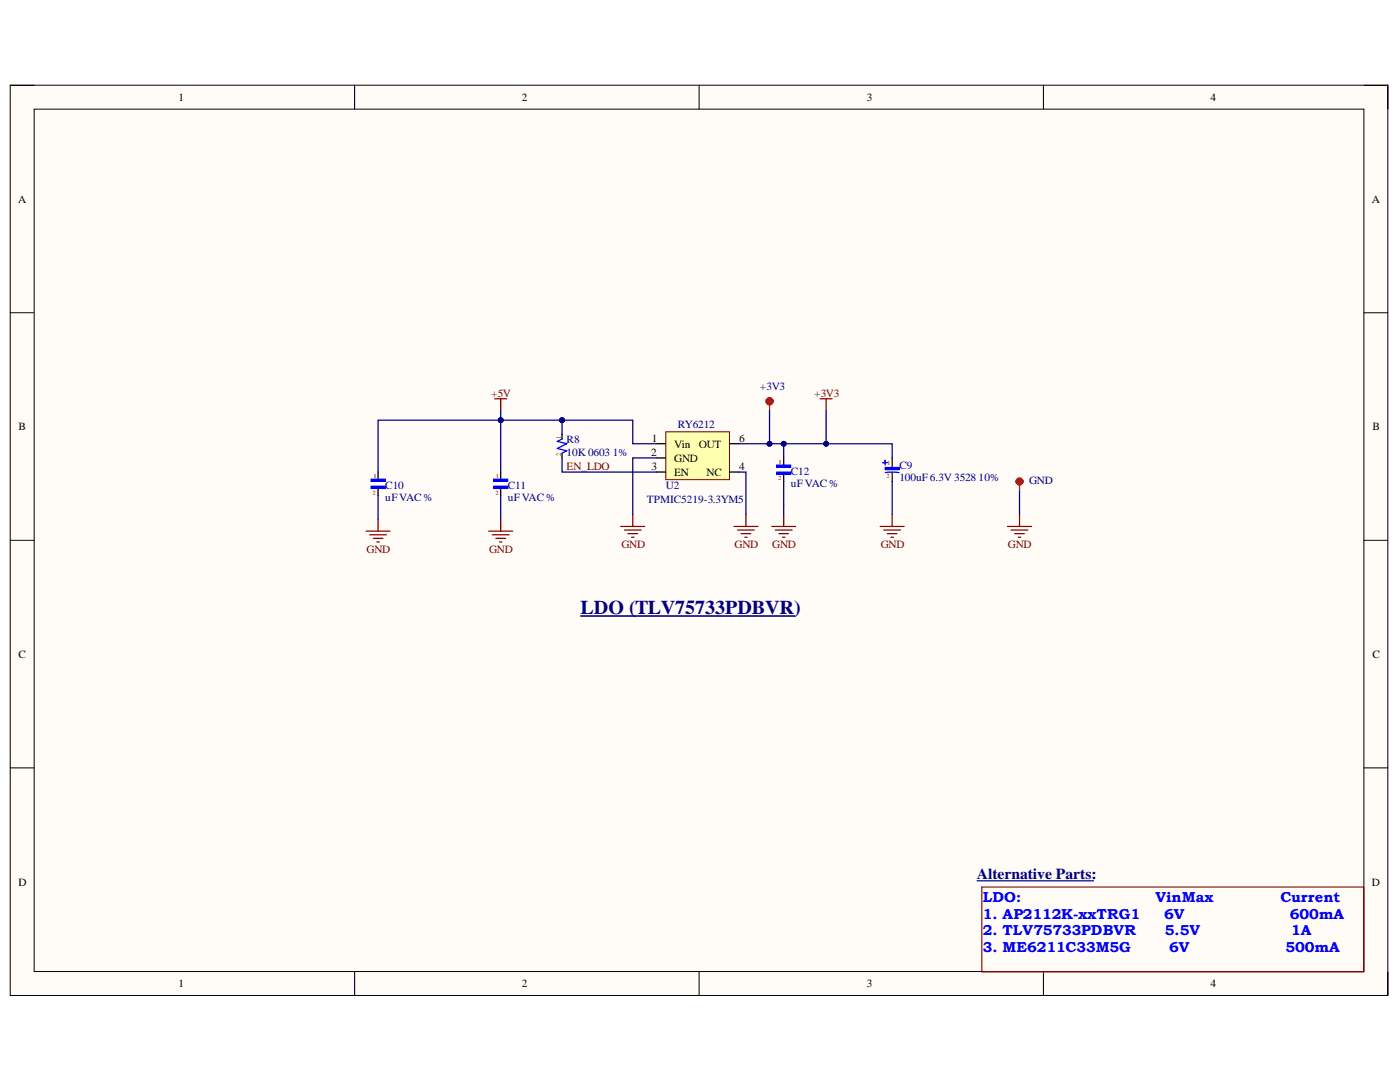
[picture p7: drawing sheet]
<svg xmlns="http://www.w3.org/2000/svg" width="279mm" height="216mm" viewBox="0 0 279 216" stroke-linecap="round" stroke-linejoin="round" font-family="sans-serif">
<path d="M2 17h275v181.6h-275z" fill-rule="evenodd" fill="#fffcf8"/>
<path d="M2 17h275v181.6h-275z" fill="none" stroke="#000" stroke-width=".2"/>
<path d="M6.8 21.8h265.4v172.1h-265.4z" fill-rule="evenodd" fill="#fffcf8"/>
<g fill="none" stroke="#000" stroke-width=".2">
<path d="M2 17h4.8M70.8 17v4.8M139.5 17v4.8M208.2 17v4.8M272.2 17h4.8v4.8M6.8 21.8h265.4v172.1h-265.4zM2 62.4h4.8M272.2 62.4h4.8M2 107.8h4.8M272.2 107.8h4.8M2 153.2h4.8M272.2 153.2h4.8"/>
<path d="M70.8 193.9v4.7M139.5 193.9v4.7M208.2 193.9v4.7M277 193.9v4.7"/>
</g>
<path d="M98.7 79.6h2.4M99.9 79.6v2.4" fill="none" stroke="#800000" stroke-width=".25"/>
<path d="M132.9 86.2h12.7v9.5h-12.7z" fill-rule="evenodd" fill="#ffffb0"/>
<path d="M132.9 86.2h12.7v9.5h-12.7z" fill="none" stroke="#800000" stroke-width=".2"/>
<path d="M99.9 94.2v1.4M99.9 97.5v1.4M131 88.5h1.9M131 91.4h1.9M131 94.2h1.9M145.6 88.5h1.9M145.6 94.2h1.9" fill="none" stroke="#000" stroke-width=".25"/>
<path d="M98.5 95.6h2.8v.5h-2.8z" fill-rule="evenodd" fill="#00f"/>
<path d="M98.5 95.6h2.8v.5h-2.8z" fill="none" stroke="#00f" stroke-width=".2"/>
<path d="M98.5 97h2.8v.5h-2.8z" fill-rule="evenodd" fill="#00f"/>
<path d="M98.5 97h2.8v.5h-2.8z" fill="none" stroke="#00f" stroke-width=".2"/>
<path d="M156.4 91.4v1.4M156.4 94.7v1.4" fill="none" stroke="#000" stroke-width=".25"/>
<path d="M155 92.8h2.8v.5h-2.8z" fill-rule="evenodd" fill="#00f"/>
<path d="M155 92.8h2.8v.5h-2.8z" fill="none" stroke="#00f" stroke-width=".2"/>
<path d="M155 94.2h2.8v.5h-2.8z" fill-rule="evenodd" fill="#00f"/>
<path d="M155 94.2h2.8v.5h-2.8z" fill="none" stroke="#00f" stroke-width=".2"/>
<g fill="none" stroke="#800000" stroke-width=".25">
<path d="M163.7 79.6h2.4M164.9 79.6v2.4M97.5 106h4.8M98.3 106.7h3.3M99 107.4h1.9M99.7 108.1h.5M99.9 103.6v2.4M123.9 105h4.8M124.6 105.8h3.4M125.3 106.5h1.9M126 107.2h.5M126.3 102.7v2.3"/>
<path d="M146.5 105h4.8M147.2 105.8h3.3M147.9 106.5h1.9M148.6 107.2h.5M148.9 102.7v2.3M154 105h4.8M154.7 105.8h3.4M155.4 106.5h2M156.2 107.2h.4M156.4 102.7v2.3M201.1 105h4.8M201.8 105.8h3.3"/>
<path d="M202.5 106.5h1.9M203.2 107.2h.5M203.5 102.7v2.3"/>
</g>
<path d="M75.5 94.2v1.4M75.5 97.5v1.4M112.2 86.7v.9M112.2 90.4v1" fill="none" stroke="#000" stroke-width=".25"/>
<path d="M112.2 87.6l-1 .5 1.9 .4-1.9 1 1.9 .5-.9 .4" fill="none" stroke="#00f" stroke-width=".25"/>
<path d="M153.6 80.1v1.9M203.5 96.1v1.9" fill="none" stroke="#f00" stroke-width=".25"/>
<g fill="none" stroke="#f00" stroke-width=".67">
<circle cx="153.6" cy="80.1" r=".47"/>
<circle cx="203.5" cy="96.1" r=".47"/>
</g>
<path d="M74 95.6h2.9v.5h-2.9z" fill-rule="evenodd" fill="#00f"/>
<path d="M74 95.6h2.9v.5h-2.9z" fill="none" stroke="#00f" stroke-width=".2"/>
<path d="M74 97h2.9v.5h-2.9z" fill-rule="evenodd" fill="#00f"/>
<path d="M74 97h2.9v.5h-2.9z" fill="none" stroke="#00f" stroke-width=".2"/>
<path d="M73.1 106h4.7M73.8 106.7h3.3M74.5 107.4h1.9M75.2 108.1h.5M75.5 103.6v2.4M175.7 105h4.7M176.4 105.8h3.3M177.1 106.5h1.9M177.8 107.2h.5M178.1 102.7v2.3" fill="none" stroke="#800000" stroke-width=".25"/>
<path d="M115.9 122.9h42.7" fill="none" stroke="#000080" stroke-width=".33"/>
<path d="M99.9 82v1.8M99.9 98.9v4.7M131 91.4h-4.7v11.3M147.5 94.2h1.4v8.5M156.4 96.1v4.7" fill="none" stroke="#000080" stroke-width=".25"/>
<circle cx="99.9" cy="83.8" r=".48" fill="#000080"/>
<circle cx="99.9" cy="83.8" r=".48" fill="none" stroke="#000080" stroke-width=".2"/>
<path d="M112.2 83.8v2.9" fill="none" stroke="#000080" stroke-width=".25"/>
<circle cx="112.2" cy="83.8" r=".48" fill="#000080"/>
<circle cx="112.2" cy="83.8" r=".48" fill="none" stroke="#000080" stroke-width=".2"/>
<path d="M112.2 91.4v2.8h18.8M112.2 83.8h-12.3v10.4" fill="none" stroke="#000080" stroke-width=".25"/>
<circle cx="99.9" cy="83.8" r=".48" fill="#000080"/>
<circle cx="99.9" cy="83.8" r=".48" fill="none" stroke="#000080" stroke-width=".2"/>
<circle cx="112.2" cy="83.8" r=".48" fill="#000080"/>
<circle cx="112.2" cy="83.8" r=".48" fill="none" stroke="#000080" stroke-width=".2"/>
<path d="M112.2 83.8h14.1v4.7h4.7" fill="none" stroke="#000080" stroke-width=".25"/>
<circle cx="112.2" cy="83.8" r=".48" fill="#000080"/>
<circle cx="112.2" cy="83.8" r=".48" fill="none" stroke="#000080" stroke-width=".2"/>
<path d="M156.4 88.5v2.9" fill="none" stroke="#000080" stroke-width=".25"/>
<circle cx="156.4" cy="88.5" r=".48" fill="#000080"/>
<circle cx="156.4" cy="88.5" r=".48" fill="none" stroke="#000080" stroke-width=".2"/>
<path d="M153.6 82v6.5M203.5 98v4.7M156.4 100.8v1.9" fill="none" stroke="#000080" stroke-width=".25"/>
<circle cx="153.6" cy="88.5" r=".48" fill="#000080"/>
<circle cx="153.6" cy="88.5" r=".48" fill="none" stroke="#000080" stroke-width=".2"/>
<path d="M99.9 83.8h-24.4v10.4" fill="none" stroke="#000080" stroke-width=".25"/>
<circle cx="99.9" cy="83.8" r=".48" fill="#000080"/>
<circle cx="99.9" cy="83.8" r=".48" fill="none" stroke="#000080" stroke-width=".2"/>
<path d="M75.5 98.9v4.7M164.9 88.5h13.2v2.9M178.1 96.1v6.6" fill="none" stroke="#000080" stroke-width=".25"/>
<circle cx="164.9" cy="88.5" r=".48" fill="#000080"/>
<circle cx="164.9" cy="88.5" r=".48" fill="none" stroke="#000080" stroke-width=".2"/>
<path d="M164.9 82v6.5h-17.4" fill="none" stroke="#000080" stroke-width=".25"/>
<circle cx="153.6" cy="88.5" r=".48" fill="#000080"/>
<circle cx="153.6" cy="88.5" r=".48" fill="none" stroke="#000080" stroke-width=".2"/>
<circle cx="156.4" cy="88.5" r=".48" fill="#000080"/>
<circle cx="156.4" cy="88.5" r=".48" fill="none" stroke="#000080" stroke-width=".2"/>
<circle cx="164.9" cy="88.5" r=".48" fill="#000080"/>
<circle cx="164.9" cy="88.5" r=".48" fill="none" stroke="#000080" stroke-width=".2"/>
<path d="M176.2 92.3h.9M176.6 91.8v1" fill="none" stroke="#00f" stroke-width=".25"/>
<path d="M178.1 91.4v1.9M178.1 94.2v1.9" fill="none" stroke="#000" stroke-width=".25"/>
<path d="M176.6 93.3h2.9v.4h-2.9z" fill-rule="evenodd" fill="#00f"/>
<path d="M176.6 93.3h2.9v.4h-2.9z" fill="none" stroke="#00f" stroke-width=".2"/>
<path d="M176.7 94.3h2.7" fill="none" stroke="#00f" stroke-width=".25"/>
<path d="M195.9 177h76.3v16.9h-76.3z" fill="none" stroke="#85200c" stroke-width=".25"/>
<path d="M195 175.8h23.2" fill="none" stroke="#000080" stroke-width=".25"/>
<text font-size="3.9" fill="#000080" x="115.9" y="122.5">LDO (TLV75733PDBVR)</text>
<text font-size="3" fill="#000080" x="195" y="175.5">Alternative Parts:</text>
<g font-size="2.9" fill="#00f">
<text x="196.2" y="179.9">LDO:</text>
<text x="230.6" y="179.9">VinMax</text>
<text x="255.5" y="179.9">Current</text>
<text x="196.2" y="183.3">1. AP2112K-xxTRG1</text>
<text x="232.3" y="183.3">6V</text>
<text x="257.4" y="183.3">600mA</text>
<text x="196.2" y="186.6">2. TLV75733PDBVR</text>
<text x="196.2" y="190">3. ME6211C33M5G</text>
<text x="232.5" y="186.6">5.5V</text>
<text x="233.4" y="190">6V</text>
<text x="256.6" y="190">500mA</text>
<text x="257.7" y="186.6">1A</text>
</g>
<g font-size="2.2">
<text x="35.6" y="20.1">1</text>
<text x="104.1" y="20.1">2</text>
<text x="173" y="20.1">3</text>
<text x="241.6" y="20.1">4</text>
<text x="3.6" y="40.4">A</text>
<text x="273.8" y="40.4">A</text>
<text x="3.7" y="85.8">B</text>
<text x="130.1" y="88.1">1</text>
<text x="134.6" y="89.3">Vin</text>
<text x="139.5" y="89.3">OUT</text>
<text x="147.5" y="88.1">6</text>
<text x="273.9" y="85.8">B</text>
<text x="129.9" y="90.9">2</text>
<text x="130" y="93.8">3</text>
<text x="134.6" y="92.1">GND</text>
<text x="134.6" y="95">EN</text>
<text x="141" y="95">NC</text>
<text x="147.5" y="93.8">4</text>
<text x="3.7" y="131.3">C</text>
<text x="273.9" y="131.3">C</text>
<text x="3.7" y="176.7">D</text>
<text x="273.8" y="176.7">D</text>
<text x="35.6" y="197">1</text>
<text x="104.1" y="197">2</text>
<text x="173" y="197">3</text>
<text x="241.6" y="197">4</text>
</g>
<g font-size="2.2" fill="#000080">
<text x="151.7" y="77.8">+3V3</text>
<text x="113.1" y="88.4">R8</text>
<text x="135.3" y="85.3">RY6212</text>
<text x="113.1" y="90.9">10K 0603 1%</text>
<text x="157.8" y="94.7">C12</text>
<text x="179.5" y="93.5">C9</text>
<text x="179.5" y="96">100uF6.3V 3528 10%</text>
<text x="76.9" y="97.6">C10</text>
<text x="76.9" y="100">uFVAC%</text>
<text x="101.3" y="97.6">C11</text>
<text x="101.3" y="100">uFVAC%</text>
<text x="129.1" y="100.4">TPMIC5219-3.3YM5</text>
<text x="132.9" y="97.7">U2</text>
<text x="157.8" y="97.2">uFVAC%</text>
<text x="205.4" y="96.6">GND</text>
</g>
<g font-size="2.2" fill="#800000">
<text x="98" y="79.2">+5V</text>
<text x="162.5" y="79.2">+3V3</text>
<text x="113.1" y="93.8">EN_LDO</text>
<text x="73.2" y="110.4">GND</text>
<text x="97.6" y="110.4">GND</text>
<text x="124" y="109.4">GND</text>
<text x="146.6" y="109.4">GND</text>
<text x="154.1" y="109.4">GND</text>
<text x="175.8" y="109.4">GND</text>
<text x="201.1" y="109.4">GND</text>
</g>
<g font-size="1.3" fill="#f00">
<text x="111.9" y="87.5" transform="rotate(-90 111.9 87.5)">1</text>
<text x="74.5" y="95.4">1</text>
<text x="99" y="95.4">1</text>
<text x="111.9" y="91.1" transform="rotate(-90 111.9 91.1)">2</text>
<text x="155.3" y="95.8">2</text>
<text x="155.4" y="92.5">1</text>
<text x="177" y="95.4">2</text>
<text x="177" y="92.8">1</text>
<text x="74.3" y="98.7">2</text>
<text x="98.9" y="98.7">2</text>
</g>
</svg>
